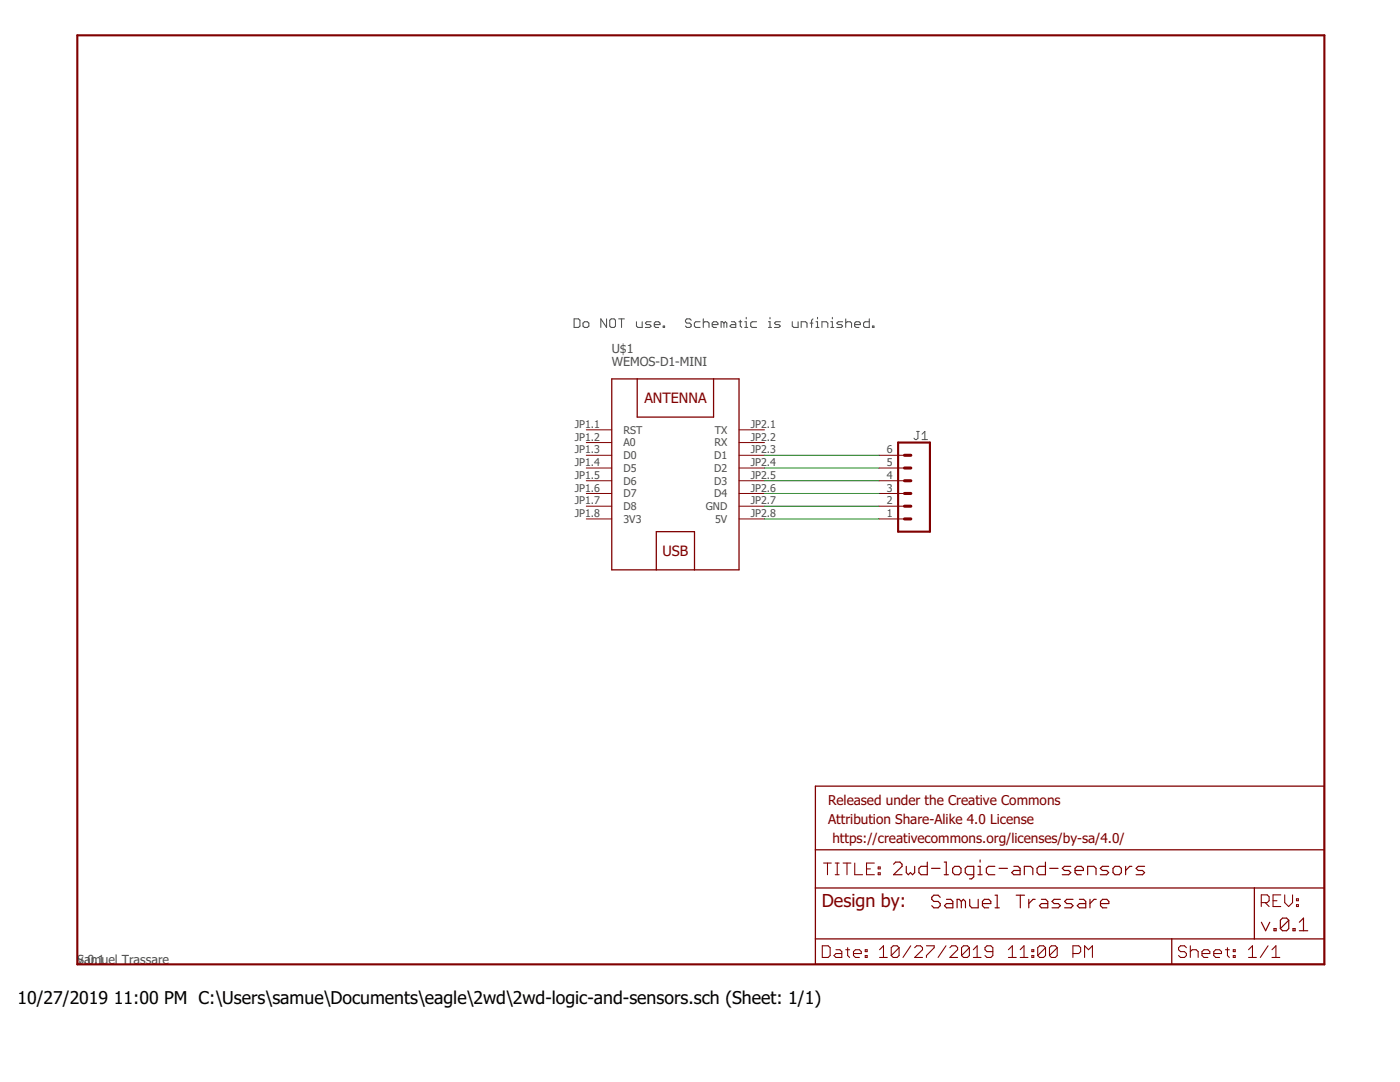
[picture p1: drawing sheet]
<svg xmlns="http://www.w3.org/2000/svg" width="279mm" height="216mm" viewBox="0 0 279 216" stroke-linecap="round" stroke-linejoin="round" font-family="sans-serif">
<g fill="none" stroke="#505050" stroke-width=".21">
<path d="M114.6 63.6h.8l.3 .3v1.2l-.3 .2h-.8zM116.4 64.5l.2-.3h.6l.3 .3v.6l-.3 .2h-.6l-.2-.2zM121.1 63.6v1.7l-1.2-1.7v1.7M121.7 63.9l.3-.3h.6l.2 .3v1.2l-.2 .2h-.6l-.3-.2zM123.5 63.6h1.1M124 63.6v1.7M127 64.2v.9l.3 .2h.9v-1.1M129.9 64.2h-.8l-.3 .3 .3 .3h.6l.2 .3-.2 .2h-.9M130.6 64.8h1.1v-.3l-.3-.3h-.5l-.3 .3v.6l.3 .2h.5M132.4 65.1h.2v.2h-.2zM137.9 63.9l-.2-.3h-.6l-.3 .3v.3l.3 .3h.6l.2 .3v.3l-.2 .2h-.6l-.3-.2M139.7 64.2h-.8l-.3 .3v.6l.3 .2h.8"/>
<path d="M140.4 64.5l.2-.3h.6l.3 .3v.8M140.4 63.6v1.7M142.1 64.8h1.2v-.3l-.3-.3h-.6l-.3 .3v.6l.3 .2h.6M144.5 64.5l-.3-.3h-.3v1.1M144.5 64.5v.8M144.5 64.5l.3-.3 .3 .3v.8M146 64.2h.5l.3 .3v.8h-.8l-.3-.2 .3-.3h.8M147.5 64.2h.5M147.7 63.9v1.2l.3 .2M148.6 65.3h.6M148.6 64.2h.3v1.1M148.9 63.3v.3"/>
<path d="M151 64.2h-.9l-.3 .3v.6l.3 .2h.9M153.4 65.3h.6M153.4 64.2h.3v1.1M153.7 63.3v.3M155.7 64.2h-.8l-.3 .3 .3 .3h.5l.3 .3-.3 .2h-.8M158.1 64.2v.9l.3 .2h.9v-1.1M159.9 65.3v-1.1h.9l.3 .3v.8M161.7 64.5h.5M162.2 63.6l-.2 .3v1.4M162.9 65.3h.5M162.9 64.2h.3v1.1M163.2 63.3v.3"/>
<path d="M164 65.3v-1.1h.9l.3 .3v.8M165.8 65.3h.6M165.8 64.2h.3v1.1M166.1 63.3v.3M168.2 64.2h-.9l-.3 .3 .3 .3h.6l.3 .3-.3 .2h-.9M168.8 64.5l.3-.3h.6l.2 .3v.8M168.8 63.6v1.7M170.6 64.8h1.1v-.3l-.3-.3h-.5l-.3 .3v.6l.3 .2h.5M173.5 63.6v1.7h-.9l-.3-.2v-.6l.3-.3h.9M174.1 65.1h.3v.2h-.3z"/>
</g>
<path d="M182.9 86.1h.6M183.2 86.1v1.3l-.3 .3h-.2l-.3-.3M184 87.7h1.1M184 86.6l.6-.5v1.6" fill="none" stroke="#505050" stroke-width=".2"/>
<g fill="none" stroke="#800000" stroke-width=".2">
<path d="M117 85.8h5.1M117 88.3h5.1M117 90.8h5.1M117 93.4h5.1M117 95.9h5.1M117 98.5h5.1M147.5 85.8h5.1M147.5 88.3h5.1M147.5 90.8h5.1M147.5 93.4h5.1M147.5 95.9h5.1M147.5 98.5h5.1"/>
<path d="M175.4 90.8h5.1M175.4 93.4h5.1M175.4 95.9h5.1M175.4 98.5h5.1M117 101h5.1M117 103.5h5.1M147.5 101h5.1M147.5 103.5h5.1M175.4 101h5.1M175.4 103.5h5.1"/>
</g>
<path d="M122.1 75.6h25.4v38.1h-25.4zM127.2 75.6v7.6h15.2v-7.6M131 113.7v-7.6h7.6v7.6M162.7 156.9h101.6v35.5h-101.6zM162.7 177.2h101.6M162.7 169.6h101.6M250.3 177.2v10.1M162.7 187.3h101.6M233.8 187.3v5.1" fill="none" stroke="#800000" stroke-width=".25"/>
<path d="M15.4 7h248.9v185.4h-248.9zM179.2 88.3h6.4v17.8h-6.4z" fill="none" stroke="#800000" stroke-width=".42"/>
<g fill="none" stroke="#800000" stroke-width=".21">
<path d="M164.4 172.2h1.5M165.1 172.2v2.3M166.7 172.2h.8M166.7 174.5h.8M167.1 172.2v2.3M168.3 172.2h1.5M169 172.2v2.3M170.6 172.2v2.3h1.5M172.9 173.4h.8M174.5 172.2h-1.6v2.3h1.6M175.3 174.2h.4v.3h-.4zM175.3 173h.4v.4h-.4z"/>
<path d="M254.1 179.7h.7M255.6 178.6h-1.5v2.3h1.5M256.4 178.6v1.5l.8 .8 .8-.8v-1.5M258.7 179.3h.4v.4h-.4zM164.1 188.7h1.2l.4 .4v1.6l-.4 .4h-1.2zM166.8 189.5h.8l.4 .4v1.2h-1.2l-.4-.4 .4-.4h1.2M168.8 189.5h.8M169.2 189.1v1.6l.4 .4M170.3 190.3h1.6v-.4l-.4-.4h-.8l-.4 .4v.8l.4 .4h.8M172.7 190.7h.4v.4h-.4zM172.7 189.5h.4v.4h-.4zM175.5 191.1h1.6"/>
<path d="M175.5 189.5l.8-.8v2.4M179.4 189.1v1.6l-.4 .4h-.7l-.4-.4M179.4 189.1l-.4-.4h-.7l-.4 .4v1.6M179.4 189.1l-1.5 1.6M181.8 188.7l-1.6 2.4M182.5 189.1l.4-.4h.8l.4 .4v.4l-1.6 1.6h1.6M184.9 188.7h1.5v.4l-1.5 1.6v.4M188.8 188.7l-1.6 2.4M189.6 189.1l.3-.4h.8l.4 .4v.4l-1.5 1.6h1.5M193.5 189.1v1.6l-.4 .4h-.8l-.4-.4M193.5 189.1l-.4-.4h-.8l-.4 .4v1.6M193.5 189.1l-1.6 1.6"/>
<path d="M194.2 191.1h1.6M194.2 189.5l.8-.8v2.4M198.1 189.9h-1.1l-.4-.4v-.4l.4-.4h.7l.4 .4v1.6l-.4 .4h-.7l-.4-.4M201.3 191.1h1.5M201.3 189.5l.7-.8v2.4M203.6 191.1h1.5M203.6 189.5l.8-.8v2.4M205.9 190.7h.4v.4h-.4zM205.9 189.5h.4v.4h-.4zM208.7 189.1v1.6l-.4 .4h-.8l-.4-.4M208.7 189.1l-.4-.4h-.8l-.4 .4v1.6M208.7 189.1l-1.6 1.6"/>
<path d="M211 189.1v1.6l-.4 .4h-.8l-.4-.4M211 189.1l-.4-.4h-.8l-.4 .4v1.6M211 189.1l-1.6 1.6M214.1 190.3h1.2l.4-.4v-.8l-.4-.4h-1.2v2.4M216.5 191.1v-2.4l.7 .8 .8-.8v2.4M236.8 189.1l-.4-.4h-.8l-.4 .4v.4l.4 .4h.8l.4 .4v.4l-.4 .4h-.8l-.4-.4M237.6 189.9l.3-.4h.8l.4 .4v1.2M237.6 188.7v2.4M239.9 190.3h1.5v-.4l-.3-.4h-.8l-.4 .4v.8l.4 .4h.8M242.2 190.3h1.6v-.4l-.4-.4h-.8l-.4 .4v.8l.4 .4h.8M244.6 189.5h.7M245 189.1v1.6l.3 .4"/>
<path d="M246.1 190.7h.4v.4h-.4zM246.1 189.5h.4v.4h-.4zM249.2 191.1h1.5M249.2 189.5l.8-.8v2.4M251.7 180.1h1.2l.4-.4v-.8l-.4-.3h-1.2v2.3M252.5 180.1l.8 .8M253.1 188.7l-1.6 2.4M253.9 191.1h1.5M253.9 189.5l.7-.8v2.4M258.7 180.5h.4v.4h-.4z"/>
</g>
<g fill="none" stroke="#800000" stroke-width=".23">
<path d="M178.3 172.4l.5-.4h.8l.4 .4v.5l-1.7 1.6h1.7M180.9 172.9v1.2l.4 .4 .4-.4 .4 .4 .4-.4v-1.2M185.1 172v2.5h-1.3l-.4-.4v-.8l.4-.4h1.3M185.9 173.3h1.7M187.6 179l-.4-.4h-.8l-.5 .4v.5l.5 .4h.8l.4 .4v.4l-.4 .4h-.8l-.5-.4M188.4 174.5h.9M188.4 172h.4v2.5M188.9 179.5h.8l.5 .4v1.2h-1.3l-.4-.4 .4-.4h1.3M190.1 173.3l.4-.4h.9l.4 .4v.8l-.4 .4h-.9l-.4-.4zM191.9 179.9l-.5-.4h-.4v1.6M191.9 179.9v1.2M191.9 179.9l.4-.4 .4 .4v1.2"/>
<path d="M193.5 179.5v1.2l.5 .4h1.2v-1.6M194.3 174.5h-1.2l-.5-.4v-.8l.5-.4h1.2v2.1l-.4 .4h-.4M195.2 174.5h.8M195.2 172.9h.4v1.6M195.6 171.6v.4M198.5 172.9h-1.2l-.5 .4v.8l.5 .4h1.2M198.6 178.6h.4v2.5M199.4 173.3h1.7M202.3 172.9h.9l.4 .4v1.2h-1.3l-.4-.4 .4-.4h1.3M202.8 178.6h1.7M203.6 178.6v2.5M204.4 174.5v-1.6h1.3l.4 .4v1.2"/>
<path d="M205.3 179.5v1.6M206.6 179.5h-.4l-.9 .8M207.8 179.5h.9l.4 .4v1.2h-1.3l-.4-.4 .4-.4h1.3M208.6 172v2.5h-1.2l-.4-.4v-.8l.4-.4h1.2M209.5 173.3h1.7M211.6 179.5h-1.2l-.4 .4 .4 .4h.8l.4 .4-.4 .4h-1.2M213.7 172.9h-1.3l-.4 .4 .4 .4h.9l.4 .4-.4 .4h-1.3M214.1 179.5h-1.2l-.4 .4 .4 .4h.8l.4 .4-.4 .4h-1.2M214.5 173.7h1.7v-.4l-.4-.4h-.9l-.4 .4v.8l.4 .4h.9M215.4 179.5h.9l.4 .4v1.2h-1.3l-.4-.4 .4-.4h1.3M217.1 174.5v-1.6h1.2l.4 .4v1.2M217.5 179.5v1.6"/>
<path d="M218.8 179.5h-.4l-.9 .8M221.3 172.9h-1.3l-.4 .4 .4 .4h.9l.4 .4-.4 .4h-1.3M222.1 173.3l.4-.4h.9l.4 .4v.8l-.4 .4h-.9l-.4-.4zM224.6 172.9v1.6M225.9 172.9h-.4l-.9 .8M228.4 172.9h-1.2l-.5 .4 .5 .4h.8l.4 .4-.4 .4h-1.3M196.1 180.3h1.6v-.4l-.4-.4h-.8l-.4 .4v.8l.4 .4h.8M198.6 181.1h.8M219.6 180.3h1.7v-.4l-.4-.4h-.9l-.4 .4v.8l.4 .4h.9M251.7 184l.9 1.7 .8-1.7M254.3 185.3h.4v.4h-.4zM257.2 183.6v1.7l-.4 .4h-.9l-.4-.4"/>
<path d="M257.2 183.6l-.4-.4h-.9l-.4 .4v1.7M257.2 183.6l-1.7 1.7M258 185.3h.5v.4h-.5zM259.3 185.7h1.7M259.3 184l.8-.8v2.5"/>
</g>
<path d="M180.5 98.5h1.3M180.5 93.4h1.3M180.5 95.9h1.3M180.5 90.8h1.3M180.5 101h1.3M180.5 103.5h1.3" fill="none" stroke="#800000" stroke-width=".61"/>
<path d="M152.6 98.5h22.8M152.6 95.9h22.8M152.6 93.4h22.8M152.6 90.8h22.8M152.6 103.5h22.8M152.6 101h22.8" fill="none" stroke="#008000" stroke-width=".2"/>
<text font-size="3.6" fill="#800000" x="164" y="181">Design by:</text>
<g font-size="3.5">
<text x="3.5" y="200.4">10/27/2019</text>
<text x="22.7" y="200.4">11:00 PM C:\Users\samue\Documents\eagle\2wd\2wd-logic-and-sensors.sch (Sheet: 1/1)</text>
</g>
<g font-size="2.9" fill="#800000">
<text x="128.6" y="80.4">ANTENNA</text>
<text x="132.2" y="110.9">USB</text>
</g>
<g font-size="2.7" fill="#800000">
<text x="165.3" y="160.7">Released under the Creative Commons</text>
<text x="165.3" y="164.5">Attribution Share-Alike 4.0 License</text>
<text x="166.1" y="168.3">https://creativecommons.org/licenses/by-sa/4.0/</text>
</g>
<g font-size="2.5" fill="#505050">
<text x="122.1" y="70.5">U$1</text>
<text x="122.1" y="73.1">WEMOS-D1-MINI</text>
<text x="15.4" y="192.4">Samuel Trassare</text>
<text x="15.4" y="192.4">v.0.1</text>
</g>
<g font-size="2.1" fill="#505050">
<text x="114.7" y="85.4">JP1.1</text>
<text x="114.7" y="87.9">JP1.2</text>
<text x="124.4" y="86.5">RST</text>
<text x="124.4" y="89.1">A0</text>
<text x="142.6" y="89.1">RX</text>
<text x="142.7" y="86.5">TX</text>
<text x="149.8" y="85.4">JP2.1</text>
<text x="149.8" y="87.9">JP2.2</text>
<text x="114.7" y="90.5">JP1.3</text>
<text x="114.7" y="93">JP1.4</text>
<text x="114.7" y="95.6">JP1.5</text>
<text x="124.4" y="91.6">D0</text>
<text x="124.4" y="94.1">D5</text>
<text x="142.5" y="91.6">D1</text>
<text x="142.5" y="94.1">D2</text>
<text x="149.8" y="90.5">JP2.3</text>
<text x="149.8" y="93">JP2.4</text>
<text x="149.8" y="95.6">JP2.5</text>
<text x="177" y="95.6">4</text>
<text x="177" y="93">5</text>
<text x="177" y="90.5">6</text>
<text x="114.7" y="98.1">JP1.6</text>
<text x="114.7" y="100.6">JP1.7</text>
<text x="124.4" y="96.7">D6</text>
<text x="124.4" y="99.2">D7</text>
<text x="124.4" y="101.8">D8</text>
<text x="140.9" y="101.8">GND</text>
<text x="142.5" y="96.7">D3</text>
<text x="142.5" y="99.2">D4</text>
<text x="149.8" y="98.1">JP2.6</text>
<text x="149.8" y="100.6">JP2.7</text>
<text x="177" y="100.6">2</text>
<text x="177" y="98.1">3</text>
<text x="114.7" y="103.2">JP1.8</text>
<text x="124.4" y="104.3">3V3</text>
<text x="142.7" y="104.3">5V</text>
<text x="149.8" y="103.2">JP2.8</text>
<text x="177" y="103.2">1</text>
</g>
</svg>
